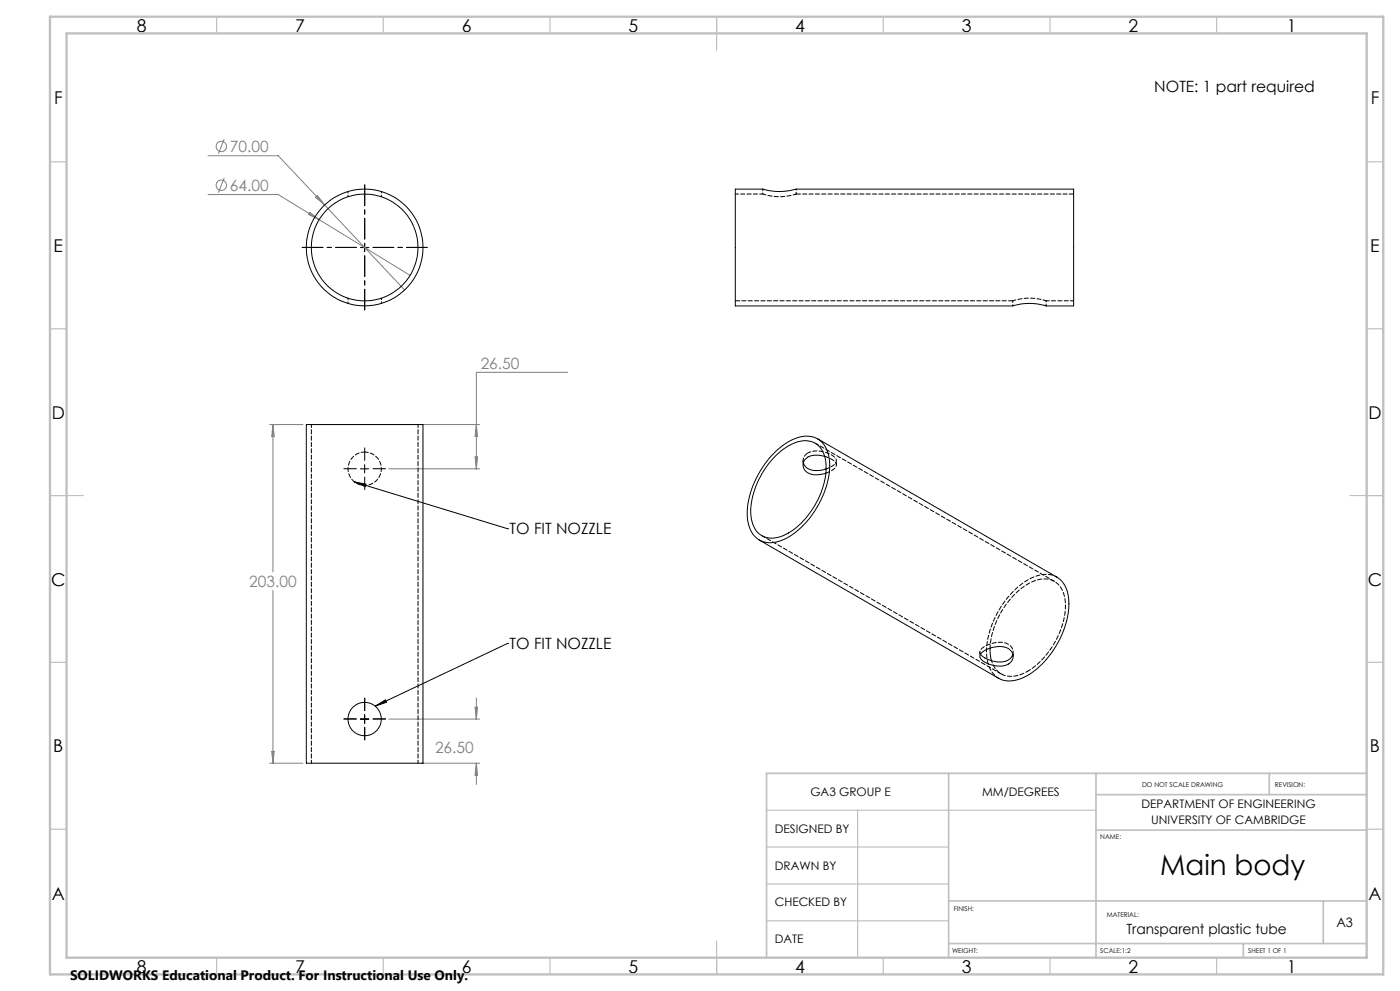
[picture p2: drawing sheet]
<svg xmlns="http://www.w3.org/2000/svg" width="420mm" height="297mm" viewBox="0 0 420 297" stroke-linecap="round" stroke-linejoin="round" font-family="sans-serif">
<g fill="none" stroke="#808080" stroke-width=".3">
<path d="M62.4 46.7h21.1l13.9 14.8M62.4 58.3h21.1l39.5 24.2M67.3 41.7l-1.8 4.4M67.3 53.3l-1.8 4.4M95.2 58.6l2.2 2.9-2.7-2.4zM92.9 63.6l2.8 2.2-3.2-1.5zM97.4 61.5l24 25.4M170.3 111.6h-27.4v28.9M80.9 127.2h10M81.9 127.2v44.2M81.9 127.2l.4 3.6h-.8zM126.4 127.2h17.5"/>
<path d="M142.5 136.9h.8l-.4 3.6zM142.9 127.2l.4 3.6h-.8zM116.6 140.5h27.3M81.9 176.9v51.8M116.6 215.5h27.3M142.5 211.9h.8l-.4 3.6zM142.9 209.2v6.3M80.9 228.7h10M81.5 225.2h.8l-.4 3.5zM126.4 228.7h17.5M142.9 228.7v6.4M142.9 228.7l.4 3.6h-.8z"/>
<circle cx="66.4" cy="43.9" r="1.56"/>
<circle cx="66.4" cy="55.5" r="1.55"/>
</g>
<g fill="none" stroke="#000" stroke-width=".3">
<path d="M220.6 56.7h8.2a17.9 17.9 0 0 0 10 0h83.3v35h-8.3a17.1 17.1 0 0 0-10 0h-83.2zM108.1 74.2h2.5M109.4 72.9v2.5M91.9 127.2h35v101.5h-35zM109.4 139.2v2.5M232.7 136.6a12.9 12.9 0 0 1 9.8-4.5 6.3 6.3 0 0 1 5.2 5.9 23.9 23.9 0 0 1-8.1 19.4 11.3 11.3 0 0 1-9.7 3.7 6.7 6.7 0 0 1-4.6-6.6 24.3 24.3 0 0 1 7.4-17.9zM232.9 135.1a13.4 13.4 0 0 1 10.3-4.3 7.1 7.1 0 0 1 5.6 6.9 26.6 26.6 0 0 1-8.6 20.5 13.4 13.4 0 0 1-10.3 4.4 7.1 7.1 0 0 1-5.6-6.9 26.6 26.6 0 0 1 8.6-20.6zM241 138.7a3.8 3.8 0 0 0 4.7 2.3l2.1-.5M245.3 131.5l71.7 41.5a9 9 0 0 1 3.6 9 27 27 0 0 1-13.5 21.1 8.2 8.2 0 0 1-7.6 .2l-71.7-41.4M247.4 136.8a5.1 5.1 0 0 0-6.3 1.5 2.94 2.94 0 0 0 3 4h1.6l2.1-.5M106.3 144.4l3.5 .7-.2 .7zM106.3 144.4l46 14.1"/>
<path d="M108.1 140.5h2.5M152.3 158.5h.1M152.3 192.8l-39.7 18.8M152.3 192.8h.1M294.1 196.1a7.8 7.8 0 0 0 8.7 1.5l.8-.9 .2-.6M294.4 195.7a7.8 7.8 0 0 1 8.3-1.2 2.72 2.72 0 0 1 1.1 3 2.72 2.72 0 0 1-2.5 2 7.9 7.9 0 0 1-7.2-2.3 1.19 1.19 0 0 1 .3-1.5zM297 194.3l.4 3.7M108.1 215.5h2.5M109.4 214.2v2.5M112.6 211.6l3-1.8 .4 .7z"/>
<circle cx="109.4" cy="74.2" r="16"/>
<circle cx="109.4" cy="74.2" r="17.5"/>
<circle cx="109.4" cy="215.5" r="5"/>
</g>
<path d="M106.9 74.2h-16.2M109.4 71.7v-16.3M109.4 76.7v16.2M111.9 74.2h16.3" fill="none" stroke="#000" stroke-width=".3" stroke-dasharray="15.2 1.3 1.3 1.3" stroke-dashoffset="9"/>
<path d="M109.4 138v-3.8M106.9 140.5h-3.7M109.4 143v3.7M111.9 140.5h3.8M106.9 215.5h-3.7M109.4 213v-3.8M109.4 218v3.7M111.9 215.5h3.8" fill="none" stroke="#000" stroke-width=".3" stroke-dasharray="15.2 1.3 1.3 1.3"/>
<g fill="none" stroke="#c0c0c0" stroke-width=".35">
<path d="M65 5v5M115 5v5M165 5v5M215 5v10M265 5v5M315 5v5M365 5v5M15 48.5h5M410 48.5h5M15 98.5h5M410 98.5h5M15 148.5h10"/>
<path d="M405 148.5h10M15 198.5h5M410 198.5h5M15 248.5h5M230 242.8h98.8M230 253.9h54.6M257.3 242.8v44.2M410 248.5h5M230 264.9h54.6M230 276h54.6M65 287v5M115 287v5"/>
<path d="M165 287v5M215 282v10M265 287v5M315 287v5M365 287v5"/>
</g>
<path d="M284.6 231.8v55.2M328.8 231.8v55.2M328.8 238.2h81.2M380.8 231.8v6.4M410 231.8h-180v55.2M328.8 248.8h81.2M284.6 270h125.4M397 270v12.8M284.6 282.8h125.4M373 282.8v4.2" fill="none" stroke="#c0c0c0" stroke-width=".5"/>
<path d="M15 5h400v287h-400zM20 10h390v277h-390z" fill="none" stroke="#c0c0c0" stroke-width=".7"/>
<path d="M106.3 144.4l3.5 .7-.2 .7zM112.6 211.6l3-1.8 .4 .7z" fill="#000"/>
<path d="M104.4 57.4v1.5M114.4 58.9v-1.5M228.8 56.7v1.5M238.8 58.2v-1.5M104.4 89.4v1.5M114.4 90.9v-1.5M303.8 90.1v1.6M313.8 91.7v-1.6" fill="none" stroke="#000" stroke-width=".3" stroke-dasharray="1.3 .6" stroke-dashoffset=".8"/>
<path d="M228.8 58.2h-8.2M238.8 58.2a16 16 0 0 1-10 0M313.8 90.1a16 16 0 0 0-9.9 0M313.8 90.2h8.3M303.9 196.1a3.1 3.1 0 0 0-3.5-3.6 7.7 7.7 0 0 0-6.3 2.5l.1 1M308.3 201.2a24.6 24.6 0 0 0 11.3-21 6.4 6.4 0 0 0-6.7-6.7 16.6 16.6 0 0 0-11.2 7.9 24.3 24.3 0 0 0-4.7 12.8" fill="none" stroke="#000" stroke-width=".3" stroke-dasharray="1.3 .6" stroke-dashoffset=".3"/>
<path d="M322.1 58.2h-83.3M220.6 90.2h83.3M247.8 141.8a3.8 3.8 0 0 0 3.1-2.6 4.8 4.8 0 0 0-3.5-2.4" fill="none" stroke="#000" stroke-width=".3" stroke-dasharray="1.3 .6"/>
<path d="M109.4 135.5a5 5 0 0 0-4.4 7.2 5 5 0 0 0 8.5 .7 5 5 0 0 0-3.3-7.9h-.8M228.6 160.5l71.7 41.5M316.3 174.2l-71.7-41.4" fill="none" stroke="#000" stroke-width=".3" stroke-dasharray="1.3 .6" stroke-dashoffset=".2"/>
<path d="M93.4 127.2v101.5M247.9 140.5a3.6 3.6 0 0 0 3-2.5 5.5 5.5 0 0 0-4.9-2.8h-1.6l-2 .5M125.4 228.7v-101.5" fill="none" stroke="#000" stroke-width=".3" stroke-dasharray="1.3 .6" stroke-dashoffset=".4"/>
<path d="M317.1 172.9a8.7 8.7 0 0 0-9.2 1.2 27.2 27.2 0 0 0-11.9 22.1 8.4 8.4 0 0 0 3.6 7.1" fill="none" stroke="#000" stroke-width=".3" stroke-dasharray="1.3 .6" stroke-dashoffset=".5"/>
<path d="M242.4 135.7a2.61 2.61 0 0 0-1.4 3" fill="none" stroke="#000" stroke-width=".3" stroke-dasharray="1.3 .6" stroke-dashoffset="-.2"/>
<path d="M240.9 138.1v1.2M250.9 139.3v-1.2M294 195.4v1.3M297.5 198a6.1 6.1 0 0 0 8.5 4.2l2.3-1M304 196.7v-1.3" fill="none" stroke="#000" stroke-width=".3" stroke-dasharray="1.3 .6" stroke-dashoffset=".6"/>
<text font-size="8.5" x="348.1" y="262.1">Main body</text>
<g font-size="5.3">
<text x="41" y="9.5">8</text>
<text x="88.5" y="9.5">7</text>
<text x="138.5" y="9.5">6</text>
<text x="188.5" y="9.5">5</text>
<text x="238.5" y="9.5">4</text>
<text x="288.5" y="9.5">3</text>
<text x="338.5" y="9.5">2</text>
<text x="386" y="9.5">1</text>
<text x="16.2" y="31.2">F</text>
<text x="411.2" y="31.2">F</text>
<text x="16.1" y="75.5">E</text>
<text x="411.1" y="75.5">E</text>
<text x="15.5" y="125.5">D</text>
<text x="410.5" y="125.5">D</text>
<text x="15.4" y="175.5">C</text>
<text x="410.4" y="175.5">C</text>
<text x="16" y="225.5">B</text>
<text x="411" y="225.5">B</text>
<text x="15.5" y="269.7">A</text>
<text x="410.5" y="269.7">A</text>
<text x="41" y="291.5">8</text>
<text x="88.5" y="291.5">7</text>
<text x="138.5" y="291.5">6</text>
<text x="188.5" y="291.5">5</text>
<text x="238.5" y="291.5">4</text>
<text x="288.5" y="291.5">3</text>
<text x="338.5" y="291.5">2</text>
<text x="386" y="291.5">1</text>
</g>
<g font-size="4.7">
<text x="346.3" y="27.5">NOTE: 1 part required</text>
<text x="152.9" y="160.2">TO FIT NOZZLE</text>
<text x="152.9" y="194.6">TO FIT NOZZLE</text>
</g>
<g font-size="4.7" fill="#808080">
<text x="69" y="45.6">70.00</text>
<text x="69" y="57.2">64.00</text>
<text x="144.2" y="110.5">26.50</text>
<text x="74.8" y="175.9">203.00</text>
<text x="130.5" y="225.6">26.50</text>
</g>
<text font-size="4.2" x="337.9" y="280">Transparent plastic tube</text>
<text font-size="4.1" x="21" y="293.7">SOLIDWORKS Educational Product. For Instructional Use Only.</text>
<text font-size="3.9" x="400.9" y="277.8">A3</text>
<g font-size="3.5">
<text x="243.1" y="238.6">GA3 GROUP E</text>
<text x="294.6" y="238.6">MM/DEGREES</text>
<text x="342.4" y="242.3">DEPARTMENT OF ENGINEERING</text>
<text x="232.5" y="249.6">DESIGNED BY</text>
<text x="345.4" y="246.8">UNIVERSITY OF CAMBRIDGE</text>
<text x="232.5" y="260.7">DRAWN BY</text>
<text x="232.5" y="271.4">CHECKED BY</text>
<text x="232.5" y="282.8">DATE</text>
</g>
<g font-size="2">
<text x="342.6" y="236">DO NOT SCALE DRAWING</text>
<text x="382.5" y="236">REVISION:</text>
<text x="330.1" y="251.4">NAME:</text>
<text x="286.2" y="272.9">FINISH:</text>
<text x="332" y="274.7">MATERIAL:</text>
<text x="285.6" y="285.5">WEIGHT:</text>
<text x="330.1" y="285.6">SCALE:1:2</text>
<text x="374.5" y="285.6">SHEET 1 OF 1</text>
</g>
</svg>
